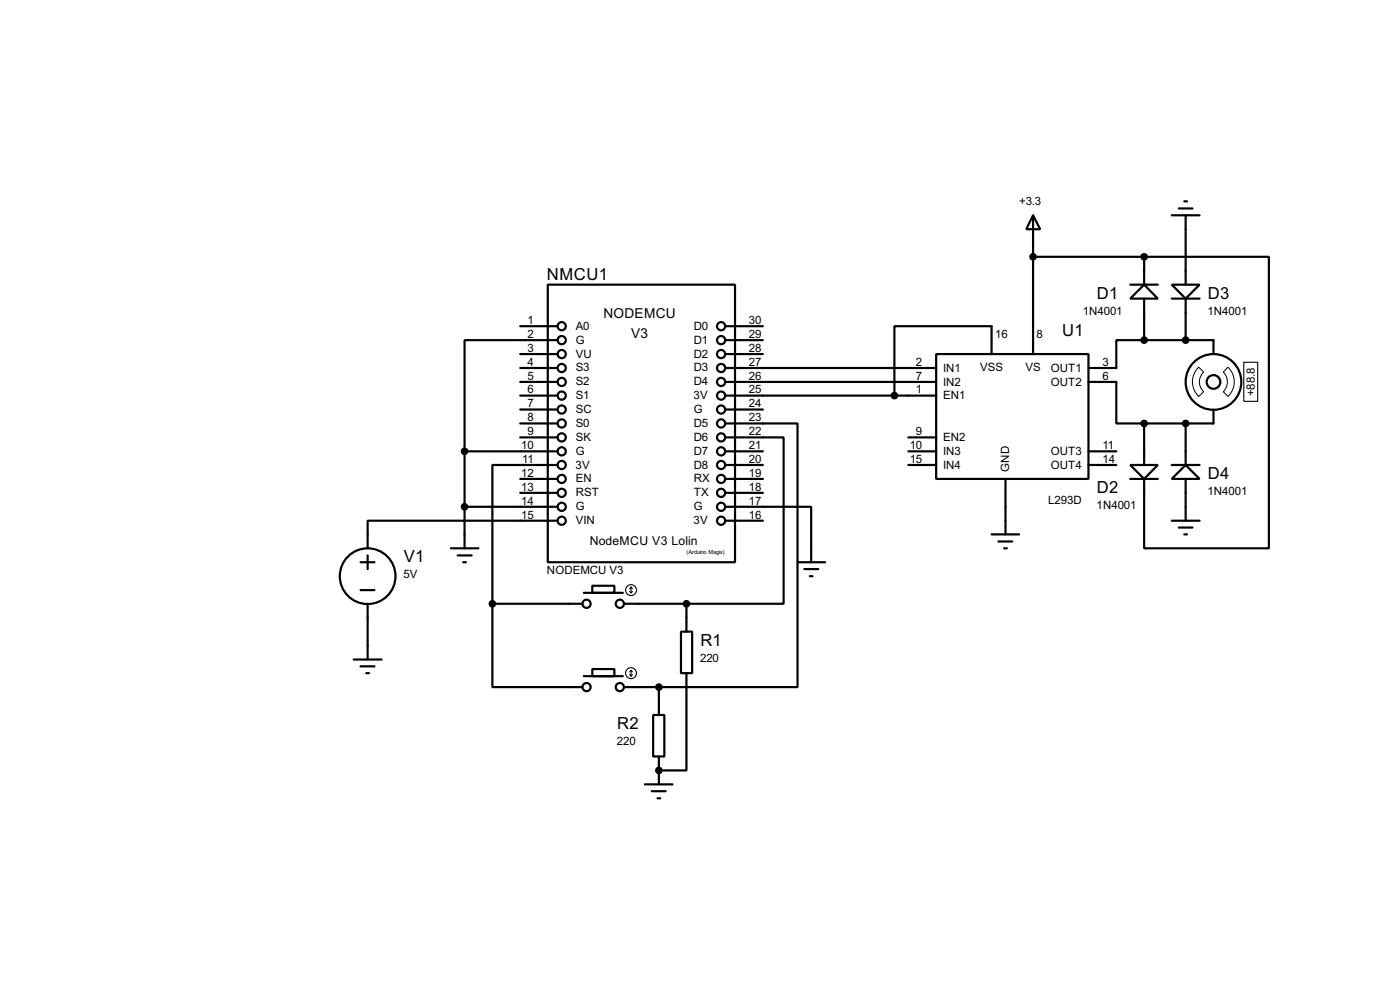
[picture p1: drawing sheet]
<svg xmlns="http://www.w3.org/2000/svg" width="256mm" height="180mm" viewBox="0 0 256 180" stroke-linecap="round" stroke-linejoin="round" font-family="sans-serif">
<g fill="none" stroke="#000" stroke-width=".4">
<path d="M189.3 39.4l1.3 2.6h-2.6zM189.3 39.4v25.4M214.7 39.4h5.1M216 38.2h2.5M217 36.9h.5M217.2 39.4v12.7M95.3 59.7h6.9M100.4 52.1h34.3v50.8h-34.3zM132.9 59.7h6.9M189.3 47h20.3M207.1 52.1h5M209.6 52.1l2.5 2.6h-5z"/>
<path d="M209.6 47h22.9v53.4h-22.9v-12.7M209.6 47v5.1M209.6 54.7v7.6M214.7 52.1h5.1l-2.6 2.6zM214.7 54.7h5.1M217.2 54.7v7.6M95.3 67.4h6.9M95.3 69.9h6.9M95.3 72.4h6.9M95.3 77.5h6.9M95.3 64.8h6.9M95.3 75h6.9"/>
<path d="M102.2 62.3h-17.1v20.3M132.9 77.5h13.2v48.3h-25.4M132.9 67.4h38.6M132.9 69.9h38.6M132.9 72.4h38.6M132.9 62.3h6.9M132.9 64.8h6.9M132.9 75h6.9M171.5 64.8h27.9v22.9h-27.9zM181.7 64.8v-5.1h-17.8v12.7M199.4 69.9h5.1v7.6h5.1M209.6 62.3h-5.1v5.1h-5.1"/>
<path d="M209.6 77.5v7.6M209.6 62.3h12.7v2.5M217.2 77.5v7.6M222.3 75v2.5h-12.7M85.1 92.8h17.1M85.1 82.6v17.8M85.1 82.6h17.1M95.3 80.1h6.9M95.3 87.7h6.9M95.3 90.2h6.9M102.2 85.1h-12v25.4M102.2 95.3h-34.8v5.1"/>
<path d="M132.9 80.1h10.7v30.4h-17.8M132.9 92.8h15.7v10.1M132.9 82.6h6.9M132.9 85.1h6.9M132.9 87.7h6.9M132.9 90.2h6.9M132.9 95.3h6.9M166.4 82.6h5.1M166.4 80.1h5.1M166.4 85.1h5.1M181.7 97.8h5M182.9 99.1h2.6"/>
<path d="M184.2 87.7v10.1M199.4 82.6h5.1M199.4 85.1h5.1M207.1 85.1h5l-2.5 2.6zM207.1 87.7h5M214.7 85.1h5.1M214.7 95.3h5.1M216 96.6h2.5M217 97.8h.5M217.2 85.1l2.6 2.6h-5.1zM217.2 87.7v7.6M66.1 102.9h2.5"/>
<path d="M66.1 108h2.5M67.4 101.7v2.5M67.4 110.5v10.2M82.6 100.4h5.1M83.9 101.7h2.5M84.9 102.9h.5M90.2 110.5v15.3h16.5M90.2 110.5h16.5M107 108.5h7.1M108.5 107.2h4.1v1.3h-4.1zM114.4 110.5h11.4M124.8 115.6h2v7.6h-2z"/>
<path d="M125.8 110.5v5.1M146.1 102.9h5.1M147.4 104.2h2.5M148.4 105.5h.5M184 100.4h.5M64.8 120.7h5.1M66.1 122h2.5M67.1 123.2h.5M107 123.8h7.1M108.5 122.5h4.1v1.3h-4.1zM114.4 125.8h6.3M119.7 130.9h2v7.6h-2z"/>
<path d="M120.7 125.8v5.1M120.7 138.5v5.1M125.8 123.2v17.8h-5.1M118.2 143.6h5M119.4 144.8h2.6M120.5 146.1h.5"/>
<circle cx="102.9" cy="59.7" r=".75"/>
<circle cx="132.1" cy="59.7" r=".75"/>
<circle cx="102.9" cy="69.9" r=".75"/>
<circle cx="102.9" cy="72.4" r=".75"/>
<circle cx="102.9" cy="77.5" r=".75"/>
<circle cx="102.9" cy="62.3" r=".75"/>
<circle cx="102.9" cy="67.4" r=".75"/>
<circle cx="102.9" cy="64.8" r=".75"/>
<circle cx="102.9" cy="75" r=".75"/>
<circle cx="132.1" cy="77.5" r=".75"/>
<circle cx="132.1" cy="67.4" r=".75"/>
<circle cx="132.1" cy="64.8" r=".75"/>
<circle cx="132.1" cy="62.3" r=".75"/>
<circle cx="132.1" cy="69.9" r=".75"/>
<circle cx="132.1" cy="75" r=".75"/>
<circle cx="132.1" cy="72.4" r=".75"/>
<circle cx="222.3" cy="69.9" r="5.1"/>
<circle cx="222.3" cy="69.9" r="1.25"/>
<circle cx="102.9" cy="90.2" r=".75"/>
<circle cx="102.9" cy="80.1" r=".75"/>
<circle cx="102.9" cy="85.1" r=".75"/>
<circle cx="102.9" cy="82.6" r=".75"/>
<circle cx="102.9" cy="92.8" r=".75"/>
<circle cx="102.9" cy="87.7" r=".75"/>
<circle cx="102.9" cy="95.3" r=".75"/>
<circle cx="132.1" cy="82.6" r=".75"/>
<circle cx="132.1" cy="87.7" r=".75"/>
<circle cx="132.1" cy="85.1" r=".75"/>
<circle cx="132.1" cy="90.2" r=".75"/>
<circle cx="132.1" cy="92.8" r=".75"/>
<circle cx="132.1" cy="95.3" r=".75"/>
<circle cx="132.1" cy="80.1" r=".75"/>
<circle cx="67.3" cy="105.5" r="5.1"/>
<circle cx="107.4" cy="110.5" r=".75"/>
<circle cx="113.5" cy="110.5" r=".75"/>
<circle cx="107.4" cy="125.8" r=".75"/>
<circle cx="113.5" cy="125.8" r=".75"/>
</g>
<circle cx="120.7" cy="141" r=".2" fill="#000"/>
<g fill="none" stroke="#000" stroke-width=".2">
<path d="M227.9 66.3h2.5v7.2h-2.5zM115.4 108.3l.2 .2M115.6 107.5v1M115.6 107.5l-.2 .3M115.6 107.5l.3 .3M115.9 108.3l-.3 .2M115.4 123.5l.2 .3M115.6 122.7v1.1M115.6 122.7l-.2 .3M115.6 122.7l.3 .3M115.9 123.5l-.3 .3"/>
<circle cx="115.6" cy="108" r="1"/>
<circle cx="115.6" cy="123.2" r="1"/>
</g>
<g fill="#000" stroke="#000" stroke-width=".4">
<circle cx="189.2" cy="47" r=".5"/>
<circle cx="209.6" cy="47" r=".5"/>
<circle cx="163.8" cy="72.4" r=".5"/>
<circle cx="209.6" cy="62.3" r=".5"/>
<circle cx="209.6" cy="77.5" r=".5"/>
<circle cx="217.2" cy="62.3" r=".5"/>
<circle cx="217.2" cy="77.5" r=".5"/>
<circle cx="85.1" cy="82.6" r=".5"/>
<circle cx="85.1" cy="92.8" r=".5"/>
<circle cx="90.2" cy="110.5" r=".5"/>
<circle cx="125.7" cy="110.5" r=".5"/>
<circle cx="120.7" cy="125.8" r=".5"/>
<circle cx="120.7" cy="141" r=".5"/>
</g>
<path d="M219.6 67.2l.9 .9a2.45 2.45 0 0 0 0 3.6l-.9 .9a3.7 3.7 0 0 1 0-5.4zM225 67.2a3.7 3.7 0 0 1 0 5.4l-.9-.9a2.54 2.54 0 0 0 0-3.6z" fill="none" stroke="#000" stroke-width=".18"/>
<g font-size="3.4">
<text x="100.2" y="51.3">NMCU1</text>
<text x="201" y="54.7">D1</text>
<text x="221.3" y="54.7">D3</text>
<text x="194.6" y="61.4">U1</text>
<text x="221.3" y="87.7">D4</text>
<text x="201" y="90.2">D2</text>
<text x="74" y="102.9">V1</text>
<text x="128.3" y="118.2">R1</text>
<text x="113.1" y="133.4">R2</text>
</g>
<g font-size="2.8">
<text x="110.5" y="58.2">NODEMCU</text>
<text x="115.6" y="62">V3</text>
</g>
<text font-size="2.5" x="108" y="99.8">NodeMCU V3 Lolin</text>
<g font-size="2.4">
<text x="186.7" y="37.6">+3.3</text>
<text x="96.7" y="59.3">1</text>
<text x="137.2" y="59.3">30</text>
<text x="198.4" y="57.6">1N4001</text>
<text x="221.2" y="57.6">1N4001</text>
<text x="96.7" y="61.9">2</text>
<text x="96.7" y="64.4">3</text>
<text x="105.5" y="60.3">A0</text>
<text x="105.5" y="62.9">G</text>
<text x="105.5" y="65.5">VU</text>
<text x="127.1" y="60.3">D0</text>
<text x="127.1" y="62.9">D1</text>
<text x="127.1" y="65.5">D2</text>
<text x="137.2" y="61.9">29</text>
<text x="137.2" y="64.4">28</text>
<text x="182.3" y="61.9">16</text>
<text x="189.9" y="61.9">8</text>
<text x="96.7" y="67">4</text>
<text x="96.7" y="69.5">5</text>
<text x="96.7" y="72">6</text>
<text x="105.5" y="68">S3</text>
<text x="105.5" y="70.5">S2</text>
<text x="127.1" y="68">D3</text>
<text x="127.1" y="70.5">D4</text>
<text x="137.2" y="67">27</text>
<text x="137.2" y="69.5">26</text>
<text x="137.2" y="72">25</text>
<text x="167.8" y="67">2</text>
<text x="167.8" y="69.5">7</text>
<text x="167.8" y="72">1</text>
<text x="172.8" y="68.1">IN1</text>
<text x="172.8" y="70.6">IN2</text>
<text x="179.6" y="68">VSS</text>
<text x="187.9" y="68">VS</text>
<text x="192.5" y="68.1">OUT1</text>
<text x="192.5" y="70.6">OUT2</text>
<text x="202" y="67">3</text>
<text x="202" y="69.5">6</text>
<text x="96.7" y="74.6">7</text>
<text x="96.7" y="77.1">8</text>
<text x="105.5" y="73">S1</text>
<text x="105.5" y="75.6">SC</text>
<text x="127.1" y="73">3V</text>
<text x="127.1" y="75.6">G</text>
<text x="137.2" y="74.6">24</text>
<text x="137.2" y="77.1">23</text>
<text x="172.8" y="73.1">EN1</text>
<text x="229.9" y="72.5" transform="rotate(-90 229.9 72.5)">+88.8</text>
<text x="95.5" y="82.2">10</text>
<text x="96.7" y="79.7">9</text>
<text x="105.5" y="78.2">S0</text>
<text x="105.5" y="80.7">SK</text>
<text x="105.5" y="83.2">G</text>
<text x="127.1" y="78.2">D5</text>
<text x="127.1" y="80.7">D6</text>
<text x="127.1" y="83.2">D7</text>
<text x="137.2" y="79.7">22</text>
<text x="137.2" y="82.2">21</text>
<text x="166.7" y="82.2">10</text>
<text x="167.8" y="79.7">9</text>
<text x="172.8" y="83.3">IN3</text>
<text x="172.8" y="80.8">EN2</text>
<text x="192.5" y="83.3">OUT3</text>
<text x="202" y="82.2">11</text>
<text x="95.5" y="87.3">12</text>
<text x="95.5" y="89.8">13</text>
<text x="95.7" y="84.7">11</text>
<text x="105.5" y="85.7">3V</text>
<text x="105.5" y="88.3">EN</text>
<text x="127.1" y="85.7">D8</text>
<text x="127.1" y="88.3">RX</text>
<text x="137.2" y="84.7">20</text>
<text x="137.2" y="87.3">19</text>
<text x="137.2" y="89.8">18</text>
<text x="166.7" y="84.7">15</text>
<text x="172.8" y="85.8">IN4</text>
<text x="184.9" y="86.4" transform="rotate(-90 184.9 86.4)">GND</text>
<text x="192.5" y="85.8">OUT4</text>
<text x="202" y="84.7">14</text>
<text x="95.5" y="92.4">14</text>
<text x="95.5" y="94.9">15</text>
<text x="105.5" y="90.8">RST</text>
<text x="105.5" y="93.4">G</text>
<text x="105.5" y="95.9">VIN</text>
<text x="127.1" y="95.9">3V</text>
<text x="127.1" y="90.8">TX</text>
<text x="127.1" y="93.4">G</text>
<text x="137.2" y="92.4">17</text>
<text x="137.2" y="94.9">16</text>
<text x="192" y="92.3">L293D</text>
<text x="200.9" y="93.2">1N4001</text>
<text x="221.2" y="90.7">1N4001</text>
<text x="73.9" y="105.9">5V</text>
<text x="100.2" y="105">NODEMCU V3</text>
<text x="128.3" y="121.1">220</text>
<text x="113" y="136.4">220</text>
</g>
<text font-size="1.2" x="125.8" y="101.3">(Arduino Magix)</text>
</svg>
